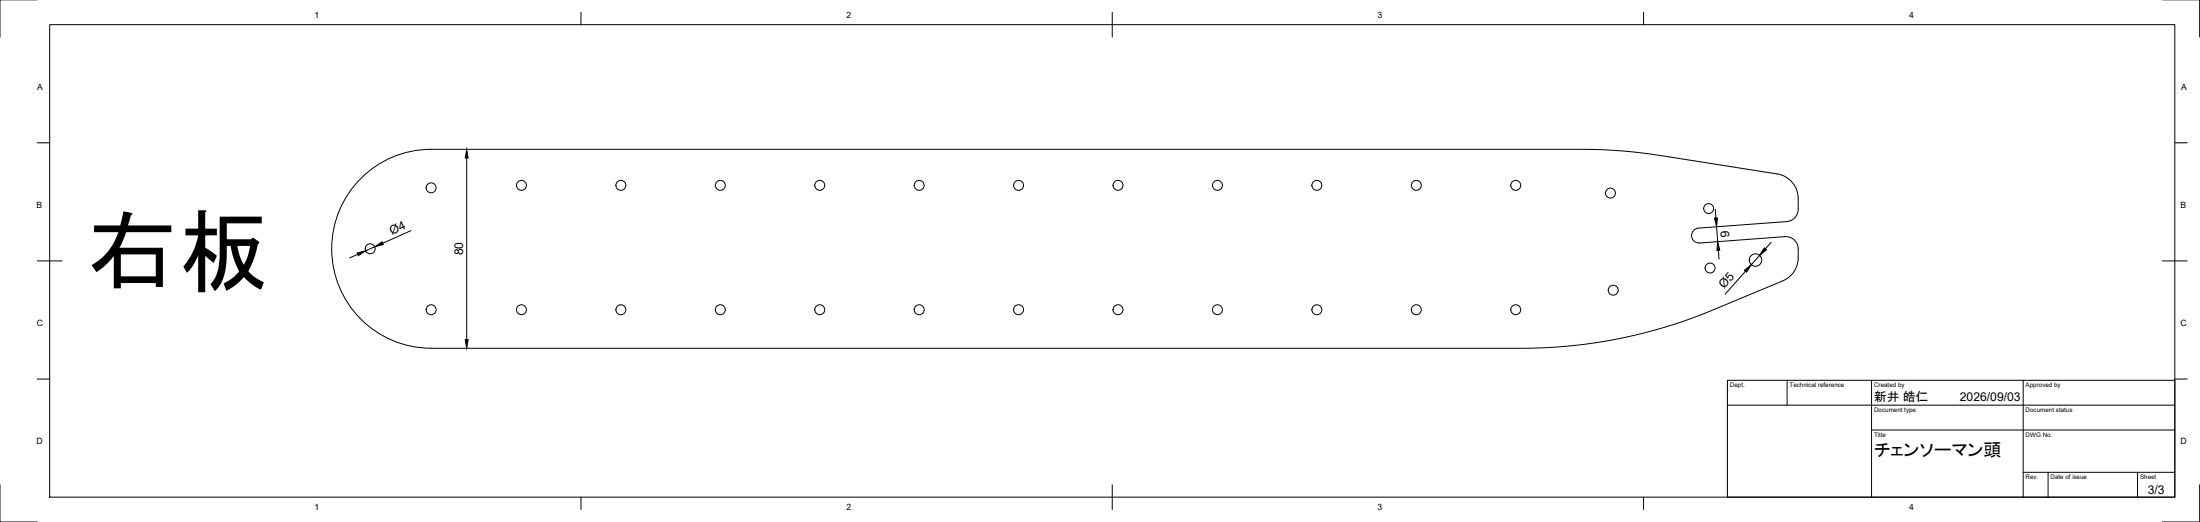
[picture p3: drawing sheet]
<svg xmlns="http://www.w3.org/2000/svg" width="885mm" height="210mm" viewBox="0 0 885 210" stroke-linecap="round" stroke-linejoin="round" font-family="sans-serif">
<!-- layer: Visible -->
<g fill="none" stroke="#000" stroke-width=".4">
<path d="M723.5 79.8a10 10 0 0 0-8.5-9.9l-47.3-7.4a201.7 201.7 0 0 0-31.2-2.5h-463.1a40 40 0 0 0-39.9 40 40 40 0 0 0 40 40l438.7 .1a200.1 200.1 0 0 0 76.9-15.4l28.2-11.8M723.5 79.8v4.3a5 5 0 0 1-4.7 5l-35.5 2.6a3 3 0 0 0-2.7 3.2 3 3 0 0 0 3.2 2.8M683.8 97.7l34.3-2.5a5 5 0 0 1 5.4 4.9 13.4 13.4 0 0 1-1.4 8.7l-2.1 2.4-2.7 1.7"/>
<circle cx="173.5" cy="75.5" r="2"/>
<circle cx="209.8" cy="74.5" r="2"/>
<circle cx="249.8" cy="74.5" r="2"/>
<circle cx="289.8" cy="74.5" r="2"/>
<circle cx="329.8" cy="74.5" r="2"/>
<circle cx="369.8" cy="74.5" r="2"/>
<circle cx="409.8" cy="74.5" r="2"/>
<circle cx="449.8" cy="74.5" r="2"/>
<circle cx="489.8" cy="74.5" r="2"/>
<circle cx="529.8" cy="74.5" r="2"/>
<circle cx="569.8" cy="74.5" r="2"/>
<circle cx="609.8" cy="74.5" r="2"/>
<circle cx="647.9" cy="77.6" r="2"/>
<circle cx="687.4" cy="83.9" r="2"/>
<circle cx="148.9" cy="100" r="2"/>
<circle cx="649" cy="116.7" r="2"/>
<circle cx="688" cy="107.8" r="2"/>
<circle cx="706.3" cy="104.6" r="2.51"/>
<circle cx="173.5" cy="124.5" r="2"/>
<circle cx="209.8" cy="124.5" r="2"/>
<circle cx="249.8" cy="124.5" r="2"/>
<circle cx="289.8" cy="124.5" r="2"/>
<circle cx="329.8" cy="124.5" r="2"/>
<circle cx="369.8" cy="124.5" r="2"/>
<circle cx="409.8" cy="124.5" r="2"/>
<circle cx="449.8" cy="124.5" r="2"/>
<circle cx="489.8" cy="124.5" r="2"/>
<circle cx="529.8" cy="124.5" r="2"/>
<circle cx="569.8" cy="124.5" r="2"/>
<circle cx="609.8" cy="124.5" r="2"/>
</g>
<!-- layer: TITLEBLOCK -->
<path d="M695 152.9h180v47h-180zM719 152.9v10M753 152.9v47M814 152.9v47M695 162.9h180M753 172.9h122M814 189.9h61M824 189.9v10M860 189.9v10" fill="none" stroke="#000" stroke-width=".4"/>
<!-- layer: BORDER -->
<g fill="none" stroke="#000" stroke-width=".4">
<path d="M0 -.1v15M885 -.1v15M20 9.9h855v190h-855zM233.7 4.9v5M447.5 4.9v10M661.2 4.9v5M15 57.4h5M875 57.4h5M15 104.9h10M870 104.9h10M15 152.4h5M875 152.4h5"/>
<path d="M0 194.9v15h15M233.7 199.9v5M447.5 194.9v10M661.2 199.9v5M885 194.9v15h-15"/>
</g>
<!-- layer: FD_Dimensions -->
<path d="M187.8 63.5v73M150.8 99.2l-3.7 1.7M165.3 92.8l-11.3 5M690.1 84.2l.3 3.5M690.6 91.2l.5 6M712.6 97.4l-2.4 2.7M143.9 102.3l-3.2 1.4M691.3 100.7l.3 3.5M702.3 109l-8.3 9.3M707.9 102.7l-3.3 3.7" fill="none" stroke="#000" stroke-width=".4"/>
<path d="M187.8 60l.5 3.5h-1.1zM150.8 99.2l2.9-1.9 .5 1zM689.8 87.7l1.2-.1-.4 3.6zM709.8 99.7l.9 .7-2.8 2.3zM143.7 101.7l3.4-.8-2.9 1.9zM691.1 97.2l.8 3.4-1.1 .1zM701.8 108.7l2.8-2.3-1.9 3zM187.2 136.5h1.1l-.5 3.5z" fill="#000" stroke="#000" stroke-width=".4"/>
<text font-size="36.4" x="35.4" y="114.1">右板</text>
<text font-size="7.3" x="754" y="183.4">チェンソーマン頭</text>
<text font-size="5.1" x="754" y="161.4">新井 皓仁</text>
<g font-size="4.9">
<text x="157.6" y="94.5" transform="rotate(-24 157.6 94.5)">Ø4</text>
<text x="692.2" y="92.7" transform="rotate(86 692.2 92.7)">6</text>
<text x="186.3" y="102.7" transform="rotate(-90 186.3 102.7)">80</text>
<text x="693.7" y="116.4" transform="rotate(-48 693.7 116.4)">Ø5</text>
<text x="788.5" y="161.4">2026/09/03</text>
<text x="864.1" y="198.6">3/3</text>
</g>
<g font-size="3.5">
<text x="126.5" y="7.4">1</text>
<text x="340.5" y="7.4">2</text>
<text x="554.2" y="7.4">3</text>
<text x="768.1" y="7.4">4</text>
<text x="15" y="36.2">A</text>
<text x="877.5" y="36.2">A</text>
<text x="14.7" y="83.7">B</text>
<text x="877.2" y="83.7">B</text>
<text x="14.8" y="131.2">C</text>
<text x="877.3" y="131.2">C</text>
<text x="14.7" y="178.7">D</text>
<text x="877.2" y="178.7">D</text>
<text x="126.5" y="204.9">1</text>
<text x="340.5" y="204.9">2</text>
<text x="554.2" y="204.9">3</text>
<text x="768.1" y="204.9">4</text>
</g>
<g font-size="2.5">
<text x="696" y="155.7">Dept.</text>
<text x="720" y="155.7">Technical reference</text>
<text x="754" y="155.7">Created by</text>
<text x="815" y="155.7">Approved by</text>
<text x="754" y="165.7">Document type</text>
<text x="815" y="165.7">Document status</text>
<text x="754" y="175.7">Title</text>
<text x="815" y="175.7">DWG No.</text>
<text x="815" y="192.7">Rev.</text>
<text x="825" y="192.7">Date of issue</text>
<text x="861" y="192.7">Sheet</text>
</g>
</svg>
